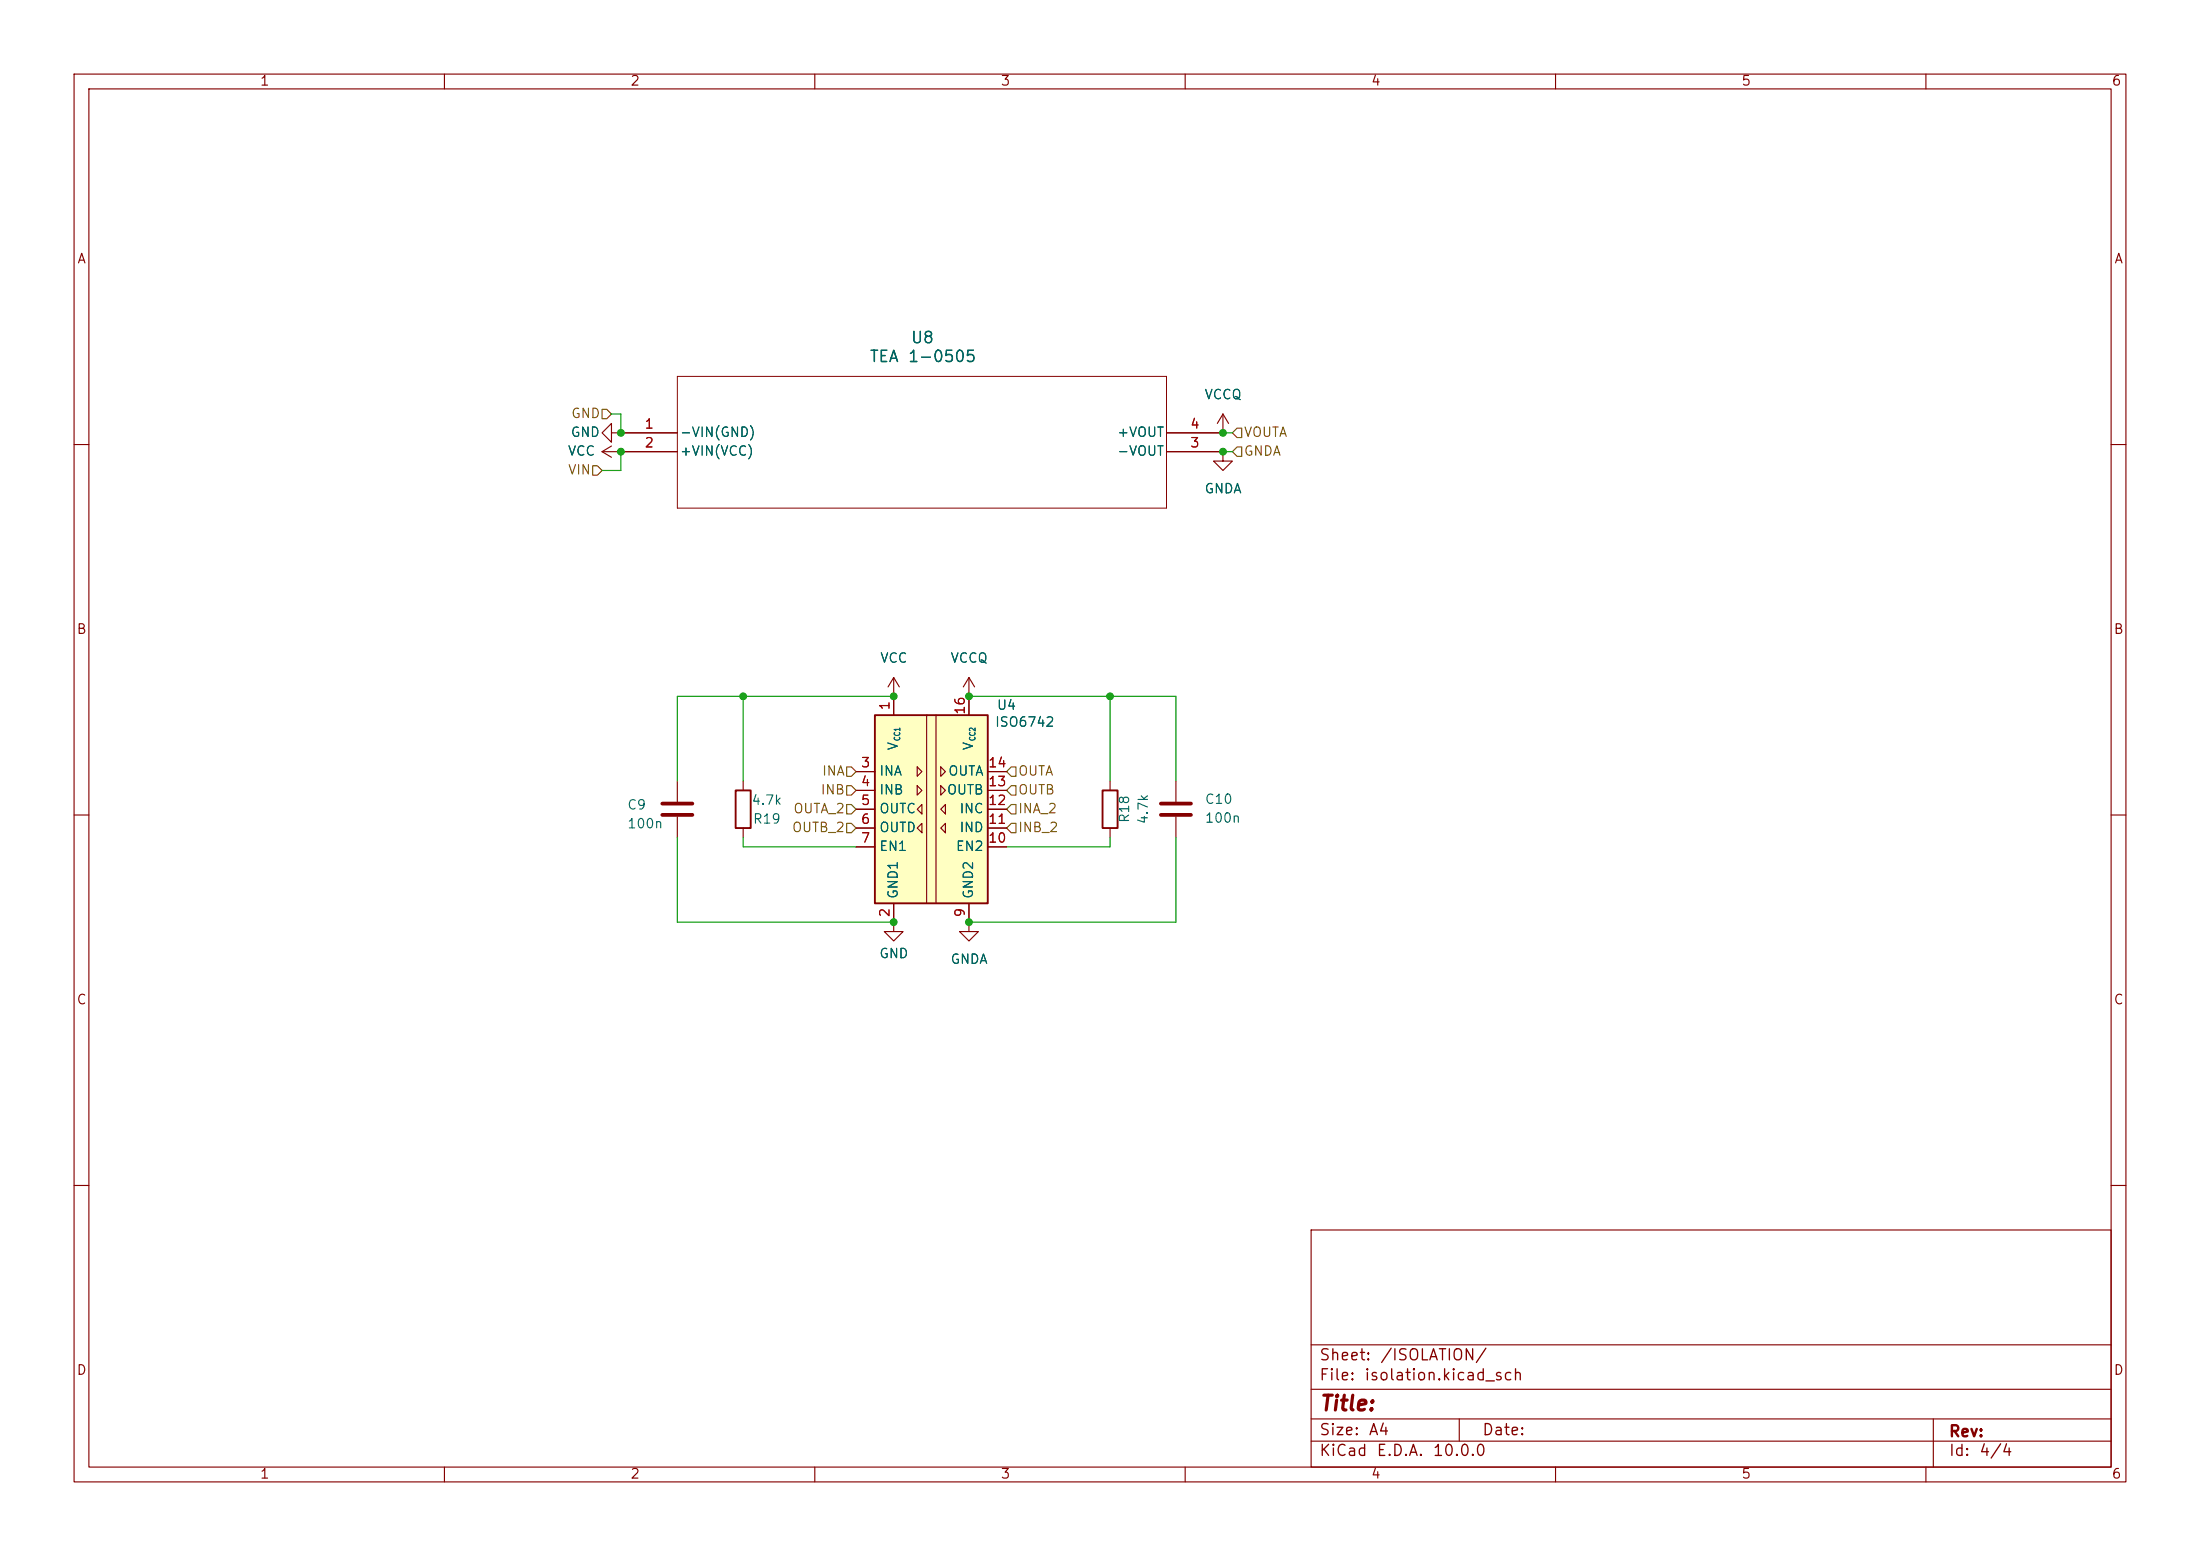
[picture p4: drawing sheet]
(kicad_sch
 (version 20260306)
 (generator "eeschema")
 (generator_version "10.0")
 (paper "A4")
 (lib_symbols
  (symbol "Device:C"
   (pin_numbers (hide yes))
   (pin_names
    (offset 0.254)) (exclude_from_sim no) (in_bom yes) (on_board yes)
   (in_pos_files yes)
   (duplicate_pin_numbers_are_jumpers no)
   (property "Reference" "C" (at 0.635 2.54 0) (show_name no) (do_not_autoplace no) (effects (font (size 1.27 1.27)) (justify left)))
   (property "Value" "C" (at 0.635 -2.54 0) (show_name no) (do_not_autoplace no) (effects (font (size 1.27 1.27)) (justify left)))
   (property "Footprint" "" (at 0.9652 -3.81 0) (show_name no) (do_not_autoplace no) (hide yes) (effects (font (size 1.27 1.27))))
   (property "Datasheet" "" (at 0 0 0) (show_name no) (do_not_autoplace no) (hide yes) (effects (font (size 1.27 1.27))))
   (property "Description" "Unpolarized capacitor" (at 0 0 0) (show_name no) (do_not_autoplace no) (hide yes) (effects (font (size 1.27 1.27))))
   (symbol "C_0_1"
    (polyline (pts (xy -2.032 0.762) (xy 2.032 0.762)) (stroke (width 0.508) (type default)) (fill (type none)))
    (polyline (pts (xy -2.032 -0.762) (xy 2.032 -0.762)) (stroke (width 0.508) (type default)) (fill (type none))))
   (symbol "C_1_1"
    (pin passive line (at 0 3.81 270) (length 2.794) (name "" (effects (font (size 1.27 1.27)))) (number "1" (effects (font (size 1.27 1.27)))))
    (pin passive line (at 0 -3.81 90) (length 2.794) (name "" (effects (font (size 1.27 1.27)))) (number "2" (effects (font (size 1.27 1.27))))))
   (embedded_fonts no))
  (symbol "Device:R"
   (pin_numbers (hide yes))
   (pin_names
    (offset 0)) (exclude_from_sim no) (in_bom yes) (on_board yes)
   (in_pos_files yes)
   (duplicate_pin_numbers_are_jumpers no)
   (property "Reference" "R" (at 2.032 0 90) (show_name no) (do_not_autoplace no) (effects (font (size 1.27 1.27))))
   (property "Value" "R" (at 0 0 90) (show_name no) (do_not_autoplace no) (effects (font (size 1.27 1.27))))
   (property "Footprint" "" (at -1.778 0 90) (show_name no) (do_not_autoplace no) (hide yes) (effects (font (size 1.27 1.27))))
   (property "Datasheet" "" (at 0 0 0) (show_name no) (do_not_autoplace no) (hide yes) (effects (font (size 1.27 1.27))))
   (property "Description" "Resistor" (at 0 0 0) (show_name no) (do_not_autoplace no) (hide yes) (effects (font (size 1.27 1.27))))
   (symbol "R_0_1"
    (rectangle (start -1.016 -2.54) (end 1.016 2.54) (stroke (width 0.254) (type default)) (fill (type none))))
   (symbol "R_1_1"
    (pin passive line (at 0 3.81 270) (length 1.27) (name "" (effects (font (size 1.27 1.27)))) (number "1" (effects (font (size 1.27 1.27)))))
    (pin passive line (at 0 -3.81 90) (length 1.27) (name "" (effects (font (size 1.27 1.27)))) (number "2" (effects (font (size 1.27 1.27))))))
   (embedded_fonts no))
  (symbol "Isolator:ISO6742" (exclude_from_sim no) (in_bom yes) (on_board yes)
   (in_pos_files yes)
   (duplicate_pin_numbers_are_jumpers no)
   (property "Reference" "U" (at 8.255 14.605 0) (show_name no) (do_not_autoplace no) (effects (font (size 1.27 1.27)) (justify left)))
   (property "Value" "ISO6742" (at 8.255 12.065 0) (show_name no) (do_not_autoplace no) (effects (font (size 1.27 1.27)) (justify left)))
   (property "Footprint" "Package_SO:SOIC-16W_7.5x10.3mm_P1.27mm" (at 5.715 -13.97 0) (show_name no) (do_not_autoplace no) (hide yes) (effects (font (size 1.27 1.27)) (justify left)))
   (property "Datasheet" "https://www.ti.com/lit/ds/symlink/iso6742.pdf" (at 5.715 -16.51 0) (show_name no) (do_not_autoplace no) (hide yes) (effects (font (size 1.27 1.27)) (justify left)))
   (property "Description" "General-purpose, quad-channel, 2/2 digital isolator" (at 0 0 0) (show_name no) (do_not_autoplace no) (hide yes) (effects (font (size 1.27 1.27))))
   (symbol "ISO6742_0_1"
    (rectangle (start -7.62 12.7) (end 7.62 -12.7) (stroke (width 0.254) (type default)) (fill (type background)))
    (polyline (pts (xy -0.635 12.7) (xy -0.635 -12.7)) (stroke (width 0) (type default)) (fill (type none)))
    (polyline (pts (xy 0.635 12.7) (xy 0.635 -12.7)) (stroke (width 0) (type default)) (fill (type none))))
   (symbol "ISO6742_1_1"
    (polyline (pts (xy -1.905 5.715) (xy -1.27 5.08) (xy -1.905 4.445) (xy -1.905 5.715)) (stroke (width 0) (type default)) (fill (type none)))
    (polyline (pts (xy -1.905 3.175) (xy -1.27 2.54) (xy -1.905 1.905) (xy -1.905 3.175)) (stroke (width 0) (type default)) (fill (type none)))
    (polyline (pts (xy -1.27 -0.635) (xy -1.905 0) (xy -1.27 0.635) (xy -1.27 -0.635)) (stroke (width 0) (type default)) (fill (type none)))
    (polyline (pts (xy -1.27 -3.175) (xy -1.905 -2.54) (xy -1.27 -1.905) (xy -1.27 -3.175)) (stroke (width 0) (type default)) (fill (type none)))
    (polyline (pts (xy 1.27 5.715) (xy 1.905 5.08) (xy 1.27 4.445) (xy 1.27 5.715)) (stroke (width 0) (type default)) (fill (type none)))
    (polyline (pts (xy 1.27 3.175) (xy 1.905 2.54) (xy 1.27 1.905) (xy 1.27 3.175)) (stroke (width 0) (type default)) (fill (type none)))
    (polyline (pts (xy 1.905 -0.635) (xy 1.27 0) (xy 1.905 0.635) (xy 1.905 -0.635)) (stroke (width 0) (type default)) (fill (type none)))
    (polyline (pts (xy 1.905 -3.175) (xy 1.27 -2.54) (xy 1.905 -1.905) (xy 1.905 -3.175)) (stroke (width 0) (type default)) (fill (type none)))
    (pin power_in line (at -5.08 15.24 270) (length 2.54) (name "V_{CC1}" (effects (font (size 1.27 1.27)))) (number "1" (effects (font (size 1.27 1.27)))))
    (pin power_in line (at -5.08 -15.24 90) (length 2.54) (name "GND1" (effects (font (size 1.27 1.27)))) (number "2" (effects (font (size 1.27 1.27)))))
    (pin input line (at -10.16 5.08 0) (length 2.54) (name "INA" (effects (font (size 1.27 1.27)))) (number "3" (effects (font (size 1.27 1.27)))))
    (pin input line (at -10.16 2.54 0) (length 2.54) (name "INB" (effects (font (size 1.27 1.27)))) (number "4" (effects (font (size 1.27 1.27)))))
    (pin output line (at -10.16 0 0) (length 2.54) (name "OUTC" (effects (font (size 1.27 1.27)))) (number "5" (effects (font (size 1.27 1.27)))))
    (pin output line (at -10.16 -2.54 0) (length 2.54) (name "OUTD" (effects (font (size 1.27 1.27)))) (number "6" (effects (font (size 1.27 1.27)))))
    (pin input line (at -10.16 -5.08 0) (length 2.54) (name "EN1" (effects (font (size 1.27 1.27)))) (number "7" (effects (font (size 1.27 1.27)))))
    (pin passive line (at -5.08 -15.24 90) (length 2.54) (hide yes) (name "GND1" (effects (font (size 1.27 1.27)))) (number "8" (effects (font (size 1.27 1.27)))))
    (pin power_in line (at 5.08 -15.24 90) (length 2.54) (name "GND2" (effects (font (size 1.27 1.27)))) (number "9" (effects (font (size 1.27 1.27)))))
    (pin input line (at 10.16 -5.08 180) (length 2.54) (name "EN2" (effects (font (size 1.27 1.27)))) (number "10" (effects (font (size 1.27 1.27)))))
    (pin input line (at 10.16 -2.54 180) (length 2.54) (name "IND" (effects (font (size 1.27 1.27)))) (number "11" (effects (font (size 1.27 1.27)))))
    (pin input line (at 10.16 0 180) (length 2.54) (name "INC" (effects (font (size 1.27 1.27)))) (number "12" (effects (font (size 1.27 1.27)))))
    (pin output line (at 10.16 2.54 180) (length 2.54) (name "OUTB" (effects (font (size 1.27 1.27)))) (number "13" (effects (font (size 1.27 1.27)))))
    (pin output line (at 10.16 5.08 180) (length 2.54) (name "OUTA" (effects (font (size 1.27 1.27)))) (number "14" (effects (font (size 1.27 1.27)))))
    (pin passive line (at 5.08 -15.24 90) (length 2.54) (hide yes) (name "GND2" (effects (font (size 1.27 1.27)))) (number "15" (effects (font (size 1.27 1.27)))))
    (pin power_in line (at 5.08 15.24 270) (length 2.54) (name "V_{CC2}" (effects (font (size 1.27 1.27)))) (number "16" (effects (font (size 1.27 1.27))))))
   (embedded_fonts no))
  (symbol "Symbols:TEA_1-0505"
   (pin_names
    (offset 0.254)) (exclude_from_sim no) (in_bom yes) (on_board yes)
   (in_pos_files yes)
   (duplicate_pin_numbers_are_jumpers no)
   (property "Reference" "U" (at 40.64 12.7 0) (show_name no) (do_not_autoplace no) (effects (font (size 1.524 1.524))))
   (property "Value" "TEA 1-0505" (at 40.64 10.16 0) (show_name no) (do_not_autoplace no) (effects (font (size 1.524 1.524))))
   (property "Footprint" "TEA 1_TRP" (at 0 0 0) (show_name no) (do_not_autoplace no) (hide yes) (effects (font (size 1.27 1.27)
    (italic yes))))
   (property "Datasheet" "https://tracopower.com/tea1-datasheet/" (at 0 0 0) (show_name no) (do_not_autoplace no) (hide yes) (effects (font (size 1.27 1.27)
    (italic yes))))
   (property "Description" "" (at 0 0 0) (show_name no) (do_not_autoplace no) (hide yes) (effects (font (size 1.27 1.27))))
   (property "ki_locked" "" (at 0 0 0) (show_name no) (do_not_autoplace no) (effects (font (size 1.27 1.27))))
   (symbol "TEA_1-0505_0_1"
    (polyline (pts (xy 7.62 7.62) (xy 7.62 -10.16)) (stroke (width 0.127) (type default)) (fill (type none)))
    (polyline (pts (xy 7.62 -10.16) (xy 73.66 -10.16)) (stroke (width 0.127) (type default)) (fill (type none)))
    (polyline (pts (xy 73.66 7.62) (xy 7.62 7.62)) (stroke (width 0.127) (type default)) (fill (type none)))
    (polyline (pts (xy 73.66 -10.16) (xy 73.66 7.62)) (stroke (width 0.127) (type default)) (fill (type none)))
    (pin power_out line (at 0 0 0) (length 7.62) (name "-VIN(GND)" (effects (font (size 1.27 1.27)))) (number "1" (effects (font (size 1.27 1.27)))))
    (pin power_in line (at 0 -2.54 0) (length 7.62) (name "+VIN(VCC)" (effects (font (size 1.27 1.27)))) (number "2" (effects (font (size 1.27 1.27)))))
    (pin power_in line (at 81.28 -2.54 180) (length 7.62) (name "-VOUT" (effects (font (size 1.27 1.27)))) (number "3" (effects (font (size 1.27 1.27)))))
    (pin power_in line (at 81.28 0 180) (length 7.62) (name "+VOUT" (effects (font (size 1.27 1.27)))) (number "4" (effects (font (size 1.27 1.27))))))
   (embedded_fonts no))
  (symbol "power:GND"
   (power global)
   (pin_numbers (hide yes))
   (pin_names
    (offset 0) (hide yes)) (exclude_from_sim no) (in_bom yes) (on_board yes)
   (in_pos_files yes)
   (duplicate_pin_numbers_are_jumpers no)
   (property "Reference" "#PWR" (at 0 -6.35 0) (show_name no) (do_not_autoplace no) (hide yes) (effects (font (size 1.27 1.27))))
   (property "Value" "GND" (at 0 -3.81 0) (show_name no) (do_not_autoplace no) (effects (font (size 1.27 1.27))))
   (property "Footprint" "" (at 0 0 0) (show_name no) (do_not_autoplace no) (hide yes) (effects (font (size 1.27 1.27))))
   (property "Datasheet" "" (at 0 0 0) (show_name no) (do_not_autoplace no) (hide yes) (effects (font (size 1.27 1.27))))
   (property "Description" "Power symbol creates a global label with name \"GND\" , ground" (at 0 0 0) (show_name no) (do_not_autoplace no) (hide yes) (effects (font (size 1.27 1.27))))
   (symbol "GND_0_1"
    (polyline (pts (xy 0 0) (xy 0 -1.27) (xy 1.27 -1.27) (xy 0 -2.54) (xy -1.27 -1.27) (xy 0 -1.27)) (stroke (width 0) (type default)) (fill (type none))))
   (symbol "GND_1_1"
    (pin power_in line (at 0 0 270) (length 0) (name "" (effects (font (size 1.27 1.27)))) (number "1" (effects (font (size 1.27 1.27))))))
   (embedded_fonts no))
  (symbol "power:GNDA"
   (power global)
   (pin_numbers (hide yes))
   (pin_names
    (offset 0) (hide yes)) (exclude_from_sim no) (in_bom yes) (on_board yes)
   (in_pos_files yes)
   (duplicate_pin_numbers_are_jumpers no)
   (property "Reference" "#PWR" (at 0 -6.35 0) (show_name no) (do_not_autoplace no) (hide yes) (effects (font (size 1.27 1.27))))
   (property "Value" "GNDA" (at 0 -3.81 0) (show_name no) (do_not_autoplace no) (effects (font (size 1.27 1.27))))
   (property "Footprint" "" (at 0 0 0) (show_name no) (do_not_autoplace no) (hide yes) (effects (font (size 1.27 1.27))))
   (property "Datasheet" "" (at 0 0 0) (show_name no) (do_not_autoplace no) (hide yes) (effects (font (size 1.27 1.27))))
   (property "Description" "Power symbol creates a global label with name \"GNDA\" , analog ground" (at 0 0 0) (show_name no) (do_not_autoplace no) (hide yes) (effects (font (size 1.27 1.27))))
   (symbol "GNDA_0_1"
    (polyline (pts (xy 0 0) (xy 0 -1.27) (xy 1.27 -1.27) (xy 0 -2.54) (xy -1.27 -1.27) (xy 0 -1.27)) (stroke (width 0) (type default)) (fill (type none))))
   (symbol "GNDA_1_1"
    (pin power_in line (at 0 0 270) (length 0) (name "" (effects (font (size 1.27 1.27)))) (number "1" (effects (font (size 1.27 1.27))))))
   (embedded_fonts no))
  (symbol "power:VCC"
   (power global)
   (pin_numbers (hide yes))
   (pin_names
    (offset 0) (hide yes)) (exclude_from_sim no) (in_bom yes) (on_board yes)
   (in_pos_files yes)
   (duplicate_pin_numbers_are_jumpers no)
   (property "Reference" "#PWR" (at 0 -3.81 0) (show_name no) (do_not_autoplace no) (hide yes) (effects (font (size 1.27 1.27))))
   (property "Value" "VCC" (at 0 3.556 0) (show_name no) (do_not_autoplace no) (effects (font (size 1.27 1.27))))
   (property "Footprint" "" (at 0 0 0) (show_name no) (do_not_autoplace no) (hide yes) (effects (font (size 1.27 1.27))))
   (property "Datasheet" "" (at 0 0 0) (show_name no) (do_not_autoplace no) (hide yes) (effects (font (size 1.27 1.27))))
   (property "Description" "Power symbol creates a global label with name \"VCC\"" (at 0 0 0) (show_name no) (do_not_autoplace no) (hide yes) (effects (font (size 1.27 1.27))))
   (symbol "VCC_0_1"
    (polyline (pts (xy -0.762 1.27) (xy 0 2.54)) (stroke (width 0) (type default)) (fill (type none)))
    (polyline (pts (xy 0 2.54) (xy 0.762 1.27)) (stroke (width 0) (type default)) (fill (type none)))
    (polyline (pts (xy 0 0) (xy 0 2.54)) (stroke (width 0) (type default)) (fill (type none))))
   (symbol "VCC_1_1"
    (pin power_in line (at 0 0 90) (length 0) (name "" (effects (font (size 1.27 1.27)))) (number "1" (effects (font (size 1.27 1.27))))))
   (embedded_fonts no))
  (symbol "power:VCCQ"
   (power global)
   (pin_numbers (hide yes))
   (pin_names
    (offset 0) (hide yes)) (exclude_from_sim no) (in_bom yes) (on_board yes)
   (in_pos_files yes)
   (duplicate_pin_numbers_are_jumpers no)
   (property "Reference" "#PWR" (at 0 -3.81 0) (show_name no) (do_not_autoplace no) (hide yes) (effects (font (size 1.27 1.27))))
   (property "Value" "VCCQ" (at 0 3.556 0) (show_name no) (do_not_autoplace no) (effects (font (size 1.27 1.27))))
   (property "Footprint" "" (at 0 0 0) (show_name no) (do_not_autoplace no) (hide yes) (effects (font (size 1.27 1.27))))
   (property "Datasheet" "" (at 0 0 0) (show_name no) (do_not_autoplace no) (hide yes) (effects (font (size 1.27 1.27))))
   (property "Description" "Power symbol creates a global label with name \"VCCQ\"" (at 0 0 0) (show_name no) (do_not_autoplace no) (hide yes) (effects (font (size 1.27 1.27))))
   (symbol "VCCQ_0_1"
    (polyline (pts (xy -0.762 1.27) (xy 0 2.54)) (stroke (width 0) (type default)) (fill (type none)))
    (polyline (pts (xy 0 2.54) (xy 0.762 1.27)) (stroke (width 0) (type default)) (fill (type none)))
    (polyline (pts (xy 0 0) (xy 0 2.54)) (stroke (width 0) (type default)) (fill (type none))))
   (symbol "VCCQ_1_1"
    (pin power_in line (at 0 0 90) (length 0) (name "" (effects (font (size 1.27 1.27)))) (number "1" (effects (font (size 1.27 1.27))))))
   (embedded_fonts no)))
 (junction
  (at 130.81 93.98)
  (diameter 0)
  (color 0 0 0 0))
 (junction
  (at 100.33 93.98)
  (diameter 0)
  (color 0 0 0 0))
 (junction
  (at 83.82 60.96)
  (diameter 0)
  (color 0 0 0 0))
 (junction
  (at 130.81 124.46)
  (diameter 0)
  (color 0 0 0 0))
 (junction
  (at 165.1 58.42)
  (diameter 0)
  (color 0 0 0 0))
 (junction
  (at 120.65 124.46)
  (diameter 0)
  (color 0 0 0 0))
 (junction
  (at 165.1 60.96)
  (diameter 0)
  (color 0 0 0 0))
 (junction
  (at 83.82 58.42)
  (diameter 0)
  (color 0 0 0 0))
 (junction
  (at 149.86 93.98)
  (diameter 0)
  (color 0 0 0 0))
 (junction
  (at 120.65 93.98)
  (diameter 0)
  (color 0 0 0 0))
 (wire
  (pts (xy 83.82 55.88) (xy 83.82 58.42))
  (stroke (width 0) (type default)))
 (wire
  (pts (xy 91.44 93.98) (xy 100.33 93.98))
  (stroke (width 0) (type default)))
 (wire
  (pts (xy 83.82 60.96) (xy 83.82 63.5))
  (stroke (width 0) (type default)))
 (wire
  (pts (xy 100.33 114.3) (xy 115.57 114.3))
  (stroke (width 0) (type default)))
 (wire
  (pts (xy 83.82 63.5) (xy 81.28 63.5))
  (stroke (width 0) (type default)))
 (wire
  (pts (xy 100.33 114.3) (xy 100.33 113.03))
  (stroke (width 0) (type default)))
 (wire
  (pts (xy 149.86 93.98) (xy 158.75 93.98))
  (stroke (width 0) (type default)))
 (wire
  (pts (xy 83.82 55.88) (xy 82.55 55.88))
  (stroke (width 0) (type default)))
 (wire
  (pts (xy 165.1 58.42) (xy 166.37 58.42))
  (stroke (width 0) (type default)))
 (wire
  (pts (xy 149.86 93.98) (xy 149.86 105.41))
  (stroke (width 0) (type default)))
 (wire
  (pts (xy 158.75 113.03) (xy 158.75 124.46))
  (stroke (width 0) (type default)))
 (wire
  (pts (xy 91.44 105.41) (xy 91.44 93.98))
  (stroke (width 0) (type default)))
 (wire
  (pts (xy 149.86 114.3) (xy 149.86 113.03))
  (stroke (width 0) (type default)))
 (wire
  (pts (xy 91.44 124.46) (xy 120.65 124.46))
  (stroke (width 0) (type default)))
 (wire
  (pts (xy 100.33 93.98) (xy 100.33 105.41))
  (stroke (width 0) (type default)))
 (wire
  (pts (xy 100.33 93.98) (xy 120.65 93.98))
  (stroke (width 0) (type default)))
 (wire
  (pts (xy 130.81 93.98) (xy 149.86 93.98))
  (stroke (width 0) (type default)))
 (wire
  (pts (xy 166.37 60.96) (xy 165.1 60.96))
  (stroke (width 0) (type default)))
 (wire
  (pts (xy 158.75 124.46) (xy 130.81 124.46))
  (stroke (width 0) (type default)))
 (wire
  (pts (xy 158.75 93.98) (xy 158.75 105.41))
  (stroke (width 0) (type default)))
 (wire
  (pts (xy 91.44 124.46) (xy 91.44 113.03))
  (stroke (width 0) (type default)))
 (wire
  (pts (xy 135.89 114.3) (xy 149.86 114.3))
  (stroke (width 0) (type default)))
 (hierarchical_label "GND"
  (shape input)
  (at 82.55 55.88 180)
  (effects (font (size 1.27 1.27)) (justify right)))
 (hierarchical_label "INA_2"
  (shape input)
  (at 135.89 109.22 0)
  (effects (font (size 1.27 1.27)) (justify left)))
 (hierarchical_label "VOUTA"
  (shape input)
  (at 166.37 58.42 0)
  (effects (font (size 1.27 1.27)) (justify left)))
 (hierarchical_label "INB_2"
  (shape input)
  (at 135.89 111.76 0)
  (effects (font (size 1.27 1.27)) (justify left)))
 (hierarchical_label "INA"
  (shape input)
  (at 115.57 104.14 180)
  (effects (font (size 1.27 1.27)) (justify right)))
 (hierarchical_label "OUTB"
  (shape input)
  (at 135.89 106.68 0)
  (effects (font (size 1.27 1.27)) (justify left)))
 (hierarchical_label "VIN"
  (shape input)
  (at 81.28 63.5 180)
  (effects (font (size 1.27 1.27)) (justify right)))
 (hierarchical_label "OUTA_2"
  (shape input)
  (at 115.57 109.22 180)
  (effects (font (size 1.27 1.27)) (justify right)))
 (hierarchical_label "GNDA"
  (shape input)
  (at 166.37 60.96 0)
  (effects (font (size 1.27 1.27)) (justify left)))
 (hierarchical_label "OUTA"
  (shape input)
  (at 135.89 104.14 0)
  (effects (font (size 1.27 1.27)) (justify left)))
 (hierarchical_label "INB"
  (shape input)
  (at 115.57 106.68 180)
  (effects (font (size 1.27 1.27)) (justify right)))
 (hierarchical_label "OUTB_2"
  (shape input)
  (at 115.57 111.76 180)
  (effects (font (size 1.27 1.27)) (justify right)))
 (symbol
  (lib_id "power:VCC")
  (at 120.65 93.98 0)
  (unit 1)
  (body_style 1)
  (exclude_from_sim no)
  (in_bom yes)
  (on_board yes)
  (in_pos_files yes)
  (dnp no)
  (fields_autoplaced yes)
  (property "Reference" "#PWR022" (at 120.65 97.79 0) (hide yes) (show_name no) (do_not_autoplace no) (effects (font (size 1.27 1.27))))
  (property "Value" "VCC" (at 120.65 88.9 0) (show_name no) (do_not_autoplace no) (effects (font (size 1.27 1.27))))
  (property "Footprint" "" (at 120.65 93.98 0) (hide yes) (show_name no) (do_not_autoplace no) (effects (font (size 1.27 1.27))))
  (property "Datasheet" "" (at 120.65 93.98 0) (hide yes) (show_name no) (do_not_autoplace no) (effects (font (size 1.27 1.27))))
  (property "Description" "Power symbol creates a global label with name \"VCC\"" (at 120.65 93.98 0) (hide yes) (show_name no) (do_not_autoplace no) (effects (font (size 1.27 1.27))))
  (pin "1"))
 (symbol
  (lib_id "power:GNDA")
  (at 165.1 60.96 0)
  (unit 1)
  (body_style 1)
  (exclude_from_sim no)
  (in_bom yes)
  (on_board yes)
  (in_pos_files yes)
  (dnp no)
  (fields_autoplaced yes)
  (property "Reference" "#PWR018" (at 165.1 67.31 0) (hide yes) (show_name no) (do_not_autoplace no) (effects (font (size 1.27 1.27))))
  (property "Value" "GNDA" (at 165.1 66.04 0) (show_name no) (do_not_autoplace no) (effects (font (size 1.27 1.27))))
  (property "Footprint" "" (at 165.1 60.96 0) (hide yes) (show_name no) (do_not_autoplace no) (effects (font (size 1.27 1.27))))
  (property "Datasheet" "" (at 165.1 60.96 0) (hide yes) (show_name no) (do_not_autoplace no) (effects (font (size 1.27 1.27))))
  (property "Description" "Power symbol creates a global label with name \"GNDA\" , analog ground" (at 165.1 60.96 0) (hide yes) (show_name no) (do_not_autoplace no) (effects (font (size 1.27 1.27))))
  (pin "1"))
 (symbol
  (lib_id "Device:R")
  (at 100.33 109.22 180)
  (unit 1)
  (body_style 1)
  (exclude_from_sim no)
  (in_bom yes)
  (on_board yes)
  (in_pos_files yes)
  (dnp no)
  (property "Reference" "R19" (at 103.505 110.617 0) (show_name no) (do_not_autoplace no) (effects (font (size 1.27 1.27))))
  (property "Value" "4.7k" (at 103.505 108.077 0) (show_name no) (do_not_autoplace no) (effects (font (size 1.27 1.27))))
  (property "Footprint" "Resistor_SMD:R_0805_2012Metric_Pad1.20x1.40mm_HandSolder" (at 102.108 109.22 90) (hide yes) (show_name no) (do_not_autoplace no) (effects (font (size 1.27 1.27))))
  (property "Datasheet" "" (at 100.33 109.22 0) (hide yes) (show_name no) (do_not_autoplace no) (effects (font (size 1.27 1.27))))
  (property "Description" "Resistor" (at 100.33 109.22 0) (hide yes) (show_name no) (do_not_autoplace no) (effects (font (size 1.27 1.27))))
  (pin "2")
  (pin "1"))
 (symbol
  (lib_id "Device:C")
  (at 91.44 109.22 0)
  (unit 1)
  (body_style 1)
  (exclude_from_sim no)
  (in_bom yes)
  (on_board yes)
  (in_pos_files yes)
  (dnp no)
  (property "Reference" "C9" (at 84.582 108.7119 0) (show_name no) (do_not_autoplace no) (effects (font (size 1.27 1.27)) (justify left)))
  (property "Value" "100n" (at 84.582 111.2519 0) (show_name no) (do_not_autoplace no) (effects (font (size 1.27 1.27)) (justify left)))
  (property "Footprint" "Capacitor_SMD:C_0805_2012Metric_Pad1.18x1.45mm_HandSolder" (at 92.4052 113.03 0) (hide yes) (show_name no) (do_not_autoplace no) (effects (font (size 1.27 1.27))))
  (property "Datasheet" "" (at 91.44 109.22 0) (hide yes) (show_name no) (do_not_autoplace no) (effects (font (size 1.27 1.27))))
  (property "Description" "Unpolarized capacitor" (at 91.44 109.22 0) (hide yes) (show_name no) (do_not_autoplace no) (effects (font (size 1.27 1.27))))
  (pin "1")
  (pin "2"))
 (symbol
  (lib_id "Isolator:ISO6742")
  (at 125.73 109.22 0)
  (unit 1)
  (body_style 1)
  (exclude_from_sim no)
  (in_bom yes)
  (on_board yes)
  (in_pos_files yes)
  (dnp no)
  (property "Reference" "U4" (at 134.4773 95.25 0) (show_name no) (do_not_autoplace no) (effects (font (size 1.27 1.27)) (justify left)))
  (property "Value" "ISO6742" (at 134.2233 97.536 0) (show_name no) (do_not_autoplace no) (effects (font (size 1.27 1.27)) (justify left)))
  (property "Footprint" "Package_SO:SOIC-16W_7.5x10.3mm_P1.27mm" (at 131.445 123.19 0) (hide yes) (show_name no) (do_not_autoplace no) (effects (font (size 1.27 1.27)) (justify left)))
  (property "Datasheet" "https://www.ti.com/lit/ds/symlink/iso6742.pdf" (at 131.445 125.73 0) (hide yes) (show_name no) (do_not_autoplace no) (effects (font (size 1.27 1.27)) (justify left)))
  (property "Description" "General-purpose, quad-channel, 2/2 digital isolator" (at 125.73 109.22 0) (hide yes) (show_name no) (do_not_autoplace no) (effects (font (size 1.27 1.27))))
  (pin "8")
  (pin "5")
  (pin "6")
  (pin "15")
  (pin "7")
  (pin "11")
  (pin "1")
  (pin "3")
  (pin "12")
  (pin "10")
  (pin "9")
  (pin "4")
  (pin "16")
  (pin "2")
  (pin "13")
  (pin "14"))
 (symbol
  (lib_id "power:VCCQ")
  (at 130.81 93.98 0)
  (unit 1)
  (body_style 1)
  (exclude_from_sim no)
  (in_bom yes)
  (on_board yes)
  (in_pos_files yes)
  (dnp no)
  (fields_autoplaced yes)
  (property "Reference" "#PWR031" (at 130.81 97.79 0) (hide yes) (show_name no) (do_not_autoplace no) (effects (font (size 1.27 1.27))))
  (property "Value" "VCCQ" (at 130.81 88.9 0) (show_name no) (do_not_autoplace no) (effects (font (size 1.27 1.27))))
  (property "Footprint" "" (at 130.81 93.98 0) (hide yes) (show_name no) (do_not_autoplace no) (effects (font (size 1.27 1.27))))
  (property "Datasheet" "" (at 130.81 93.98 0) (hide yes) (show_name no) (do_not_autoplace no) (effects (font (size 1.27 1.27))))
  (property "Description" "Power symbol creates a global label with name \"VCCQ\"" (at 130.81 93.98 0) (hide yes) (show_name no) (do_not_autoplace no) (effects (font (size 1.27 1.27))))
  (pin "1"))
 (symbol
  (lib_id "power:GND")
  (at 83.82 58.42 270)
  (unit 1)
  (body_style 1)
  (exclude_from_sim no)
  (in_bom yes)
  (on_board yes)
  (in_pos_files yes)
  (dnp no)
  (property "Reference" "#PWR019" (at 77.47 58.42 0) (hide yes) (show_name no) (do_not_autoplace no) (effects (font (size 1.27 1.27))))
  (property "Value" "GND" (at 78.994 58.42 90) (show_name no) (do_not_autoplace no) (effects (font (size 1.27 1.27))))
  (property "Footprint" "" (at 83.82 58.42 0) (hide yes) (show_name no) (do_not_autoplace no) (effects (font (size 1.27 1.27))))
  (property "Datasheet" "" (at 83.82 58.42 0) (hide yes) (show_name no) (do_not_autoplace no) (effects (font (size 1.27 1.27))))
  (property "Description" "Power symbol creates a global label with name \"GND\" , ground" (at 83.82 58.42 0) (hide yes) (show_name no) (do_not_autoplace no) (effects (font (size 1.27 1.27))))
  (pin "1"))
 (symbol
  (lib_id "power:VCCQ")
  (at 165.1 58.42 0)
  (unit 1)
  (body_style 1)
  (exclude_from_sim no)
  (in_bom yes)
  (on_board yes)
  (in_pos_files yes)
  (dnp no)
  (fields_autoplaced yes)
  (property "Reference" "#PWR021" (at 165.1 62.23 0) (hide yes) (show_name no) (do_not_autoplace no) (effects (font (size 1.27 1.27))))
  (property "Value" "VCCQ" (at 165.1 53.34 0) (show_name no) (do_not_autoplace no) (effects (font (size 1.27 1.27))))
  (property "Footprint" "" (at 165.1 58.42 0) (hide yes) (show_name no) (do_not_autoplace no) (effects (font (size 1.27 1.27))))
  (property "Datasheet" "" (at 165.1 58.42 0) (hide yes) (show_name no) (do_not_autoplace no) (effects (font (size 1.27 1.27))))
  (property "Description" "Power symbol creates a global label with name \"VCCQ\"" (at 165.1 58.42 0) (hide yes) (show_name no) (do_not_autoplace no) (effects (font (size 1.27 1.27))))
  (pin "1"))
 (symbol
  (lib_id "Symbols:TEA_1-0505")
  (at 83.82 58.42 0)
  (unit 1)
  (body_style 1)
  (exclude_from_sim no)
  (in_bom yes)
  (on_board yes)
  (in_pos_files yes)
  (dnp no)
  (fields_autoplaced yes)
  (property "Reference" "U8" (at 124.46 45.72 0) (show_name no) (do_not_autoplace no) (effects (font (size 1.524 1.524))))
  (property "Value" "TEA 1-0505" (at 124.46 48.26 0) (show_name no) (do_not_autoplace no) (effects (font (size 1.524 1.524))))
  (property "Footprint" "Converter_DCDC:Converter_DCDC_TRACO_TEA1-xxxx_THT" (at 83.82 58.42 0) (hide yes) (show_name no) (do_not_autoplace no) (effects (font (size 1.27 1.27)
    (italic yes))))
  (property "Datasheet" "https://tracopower.com/tea1-datasheet/" (at 83.82 58.42 0) (hide yes) (show_name no) (do_not_autoplace no) (effects (font (size 1.27 1.27)
    (italic yes))))
  (property "Description" "" (at 83.82 58.42 0) (hide yes) (show_name no) (do_not_autoplace no) (effects (font (size 1.27 1.27))))
  (pin "4")
  (pin "3")
  (pin "2")
  (pin "1"))
 (symbol
  (lib_id "power:VCC")
  (at 83.82 60.96 90)
  (unit 1)
  (body_style 1)
  (exclude_from_sim no)
  (in_bom yes)
  (on_board yes)
  (in_pos_files yes)
  (dnp no)
  (property "Reference" "#PWR020" (at 87.63 60.96 0) (hide yes) (show_name no) (do_not_autoplace no) (effects (font (size 1.27 1.27))))
  (property "Value" "VCC" (at 78.486 60.96 90) (show_name no) (do_not_autoplace no) (effects (font (size 1.27 1.27))))
  (property "Footprint" "" (at 83.82 60.96 0) (hide yes) (show_name no) (do_not_autoplace no) (effects (font (size 1.27 1.27))))
  (property "Datasheet" "" (at 83.82 60.96 0) (hide yes) (show_name no) (do_not_autoplace no) (effects (font (size 1.27 1.27))))
  (property "Description" "Power symbol creates a global label with name \"VCC\"" (at 83.82 60.96 0) (hide yes) (show_name no) (do_not_autoplace no) (effects (font (size 1.27 1.27))))
  (pin "1"))
 (symbol
  (lib_id "Device:R")
  (at 149.86 109.22 180)
  (unit 1)
  (body_style 1)
  (exclude_from_sim no)
  (in_bom yes)
  (on_board yes)
  (in_pos_files yes)
  (dnp no)
  (property "Reference" "R18" (at 151.892 109.22 90) (show_name no) (do_not_autoplace no) (effects (font (size 1.27 1.27))))
  (property "Value" "4.7k" (at 154.432 109.22 90) (show_name no) (do_not_autoplace no) (effects (font (size 1.27 1.27))))
  (property "Footprint" "Resistor_SMD:R_0805_2012Metric_Pad1.20x1.40mm_HandSolder" (at 151.638 109.22 90) (hide yes) (show_name no) (do_not_autoplace no) (effects (font (size 1.27 1.27))))
  (property "Datasheet" "" (at 149.86 109.22 0) (hide yes) (show_name no) (do_not_autoplace no) (effects (font (size 1.27 1.27))))
  (property "Description" "Resistor" (at 149.86 109.22 0) (hide yes) (show_name no) (do_not_autoplace no) (effects (font (size 1.27 1.27))))
  (pin "2")
  (pin "1"))
 (symbol
  (lib_id "power:GND")
  (at 120.65 124.46 0)
  (unit 1)
  (body_style 1)
  (exclude_from_sim no)
  (in_bom yes)
  (on_board yes)
  (in_pos_files yes)
  (dnp no)
  (property "Reference" "#PWR026" (at 120.65 130.81 0) (hide yes) (show_name no) (do_not_autoplace no) (effects (font (size 1.27 1.27))))
  (property "Value" "GND" (at 120.65 128.778 0) (show_name no) (do_not_autoplace no) (effects (font (size 1.27 1.27))))
  (property "Footprint" "" (at 120.65 124.46 0) (hide yes) (show_name no) (do_not_autoplace no) (effects (font (size 1.27 1.27))))
  (property "Datasheet" "" (at 120.65 124.46 0) (hide yes) (show_name no) (do_not_autoplace no) (effects (font (size 1.27 1.27))))
  (property "Description" "Power symbol creates a global label with name \"GND\" , ground" (at 120.65 124.46 0) (hide yes) (show_name no) (do_not_autoplace no) (effects (font (size 1.27 1.27))))
  (pin "1"))
 (symbol
  (lib_id "power:GNDA")
  (at 130.81 124.46 0)
  (unit 1)
  (body_style 1)
  (exclude_from_sim no)
  (in_bom yes)
  (on_board yes)
  (in_pos_files yes)
  (dnp no)
  (fields_autoplaced yes)
  (property "Reference" "#PWR023" (at 130.81 130.81 0) (hide yes) (show_name no) (do_not_autoplace no) (effects (font (size 1.27 1.27))))
  (property "Value" "GNDA" (at 130.81 129.54 0) (show_name no) (do_not_autoplace no) (effects (font (size 1.27 1.27))))
  (property "Footprint" "" (at 130.81 124.46 0) (hide yes) (show_name no) (do_not_autoplace no) (effects (font (size 1.27 1.27))))
  (property "Datasheet" "" (at 130.81 124.46 0) (hide yes) (show_name no) (do_not_autoplace no) (effects (font (size 1.27 1.27))))
  (property "Description" "Power symbol creates a global label with name \"GNDA\" , analog ground" (at 130.81 124.46 0) (hide yes) (show_name no) (do_not_autoplace no) (effects (font (size 1.27 1.27))))
  (pin "1"))
 (symbol
  (lib_id "Device:C")
  (at 158.75 109.22 0)
  (unit 1)
  (body_style 1)
  (exclude_from_sim no)
  (in_bom yes)
  (on_board yes)
  (in_pos_files yes)
  (dnp no)
  (fields_autoplaced yes)
  (property "Reference" "C10" (at 162.56 107.9499 0) (show_name no) (do_not_autoplace no) (effects (font (size 1.27 1.27)) (justify left)))
  (property "Value" "100n" (at 162.56 110.4899 0) (show_name no) (do_not_autoplace no) (effects (font (size 1.27 1.27)) (justify left)))
  (property "Footprint" "Capacitor_SMD:C_0805_2012Metric_Pad1.18x1.45mm_HandSolder" (at 159.7152 113.03 0) (hide yes) (show_name no) (do_not_autoplace no) (effects (font (size 1.27 1.27))))
  (property "Datasheet" "" (at 158.75 109.22 0) (hide yes) (show_name no) (do_not_autoplace no) (effects (font (size 1.27 1.27))))
  (property "Description" "Unpolarized capacitor" (at 158.75 109.22 0) (hide yes) (show_name no) (do_not_autoplace no) (effects (font (size 1.27 1.27))))
  (pin "1")
  (pin "2")))
